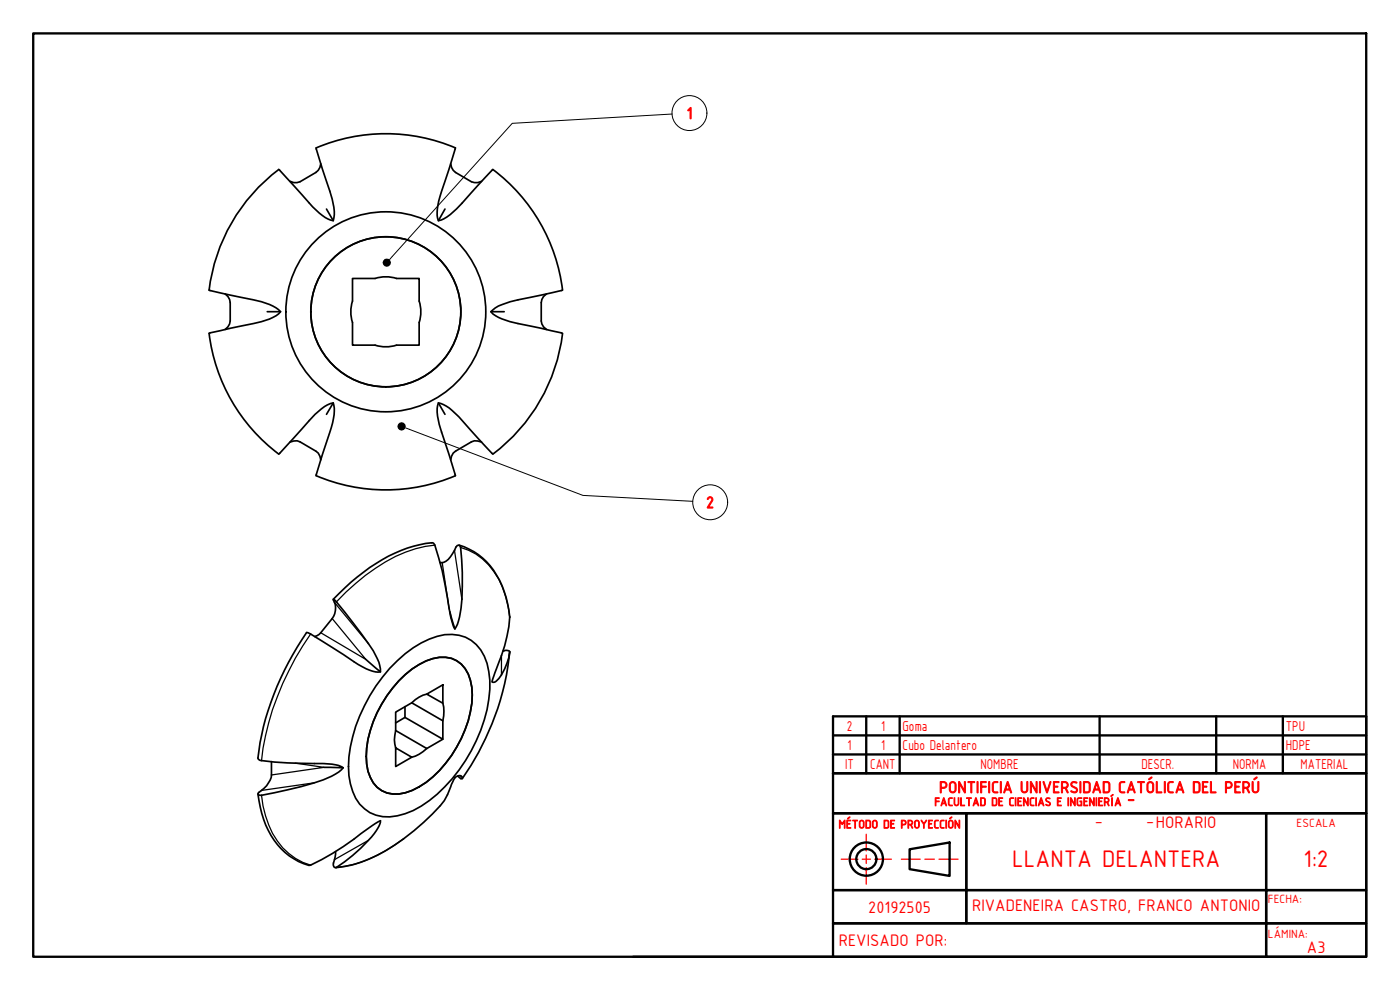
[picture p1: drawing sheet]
<svg xmlns="http://www.w3.org/2000/svg" width="420mm" height="297mm" viewBox="0 0 420 297" stroke-linecap="round" stroke-linejoin="round" font-family="sans-serif">
<!-- layer: Visible (ISO) -->
<g fill="none" stroke="#000" stroke-width=".51">
<path d="M94.9 44.4l1.9 6.4a61.4 61.4 0 0 1 3.5 12.6l-.3 2.8a14.5 14.5 0 0 1-7.2-5.3l-9-10a52.5 52.5 0 0 0-21 36.2l6.4 1.5a59.5 59.5 0 0 1 12.8 3.3l2.2 1.6a9.4 9.4 0 0 1-5.7 3l-15.8 3.5a53.5 53.5 0 0 0 20.9 36.2M94.9 44.4a53.4 53.4 0 0 1 41.8 0M96.3 49.1l-.3 1.1-.5 .9-.7 .6-4.8 2.8-1.9 .3-1-.4M135.3 49.1l.2 1.1 .5 .9 .7 .6 4.8 2.8 1.9 .3 1.1-.4M136.7 44.4l-4.2 13a13.9 13.9 0 0 0-.9 8.8 9.9 9.9 0 0 0 5.4-3.5l10.9-11.9M147.9 50.9a52.7 52.7 0 0 1 20.8 36.2l-6.4 1.5a62.9 62.9 0 0 0-12.7 3.2l-2.3 1.7a10.2 10.2 0 0 0 5.7 3l15.8 3.5a53.1 53.1 0 0 1-20.9 36.2M98 62.7l2 3.5M133.5 62.7l-1.9 3.5M67.6 88.2l.8 .7 .5 .9 .2 1v5.5l-.7 1.8-.8 .8M80.2 93.5h4M105.8 83.6h6.8a10.4 10.4 0 0 1 6.4-.1l6.8 .1v6.7a10.4 10.4 0 0 1 0 6.5v6.8h-6.8a10.4 10.4 0 0 1-6.4 0h-6.8v-6.8a10.4 10.4 0 0 1 0-6.5zM147.3 93.5h4"/>
<path d="M164 88.2l-.9 .7-.5 .9-.2 1v5.5l.7 1.8 .9 .8M83.6 136.2l4.6-4.8a65 65 0 0 1 9.2-9.4l2.6-1.1a14.4 14.4 0 0 1-1 8.8l-4.1 13M87.1 132.6l2.1-.3 .8 .3 5.5 3.3 .8 2.1M100 120.9l-2 3.4M131.6 120.9l1.9 3.4M144.5 132.6l-2.1-.3-.9 .3-5.5 3.3-.7 2.1M147.9 136.2l-10.2-11.2-2.9-2.6-1.7-1-1.5-.5a9.4 9.4 0 0 0 .2 6.5l4.9 15.3M94.9 142.7a53.4 53.4 0 0 0 41.8 0M100 179.8a55.2 55.2 0 0 1 24.1-15.9l5.4-1a.85 .85 0 0 1 1 .7 128.8 128.8 0 0 1 4.6 20.5l.8 3.2 .6 1.4M132 168.8a3 3 0 0 0 3.2-1.7l2-3.4 .5-.1 .3 .2a72.1 72.1 0 0 1-.1 21.3l-.6 2.2-.8 1.4-1.5-5.2M137.8 163.6a20.6 20.6 0 0 1 13.5 13.9l1 3.7a16.5 16.5 0 0 1-.2 9.7l-1.6 5.8-2.9 7.9 .6 .1a3.7 3.7 0 0 0 2.3-2.2 18 18 0 0 0 2.5-6.9M94.4 191l1.4-.6 .5-.5 3.4-4.3a5.3 5.3 0 0 0 .3-5.8l1 .8 4.9 6.1a57.5 57.5 0 0 1 7.8 12l.5 2.9-4.4-3.7"/>
<path d="M150.9 195.4l.4-.2a1.45 1.45 0 0 1 1.7 .4M153 195.6a78.9 78.9 0 0 1-14.3 38M114.2 201.6a12.7 12.7 0 0 1-8-3l-9.7-6.3-4.4-2.5a81.2 81.2 0 0 0-14.6 37.9l1 .5a131.5 131.5 0 0 0 18.5 .9 11.5 11.5 0 0 1 6 1.3l-5.8-.2M117 200.5a30.4 30.4 0 0 1 16.5-10.1 11.2 11.2 0 0 1 12.7 8.7 31.6 31.6 0 0 1-1.9 20 45.4 45.4 0 0 1-20.3 24.1 14.3 14.3 0 0 1-13 .6 13.6 13.6 0 0 1-6.3-11.1 43.1 43.1 0 0 1 8.1-26.9zM118.7 219.2a9 9 0 0 0 0 5.2M118.7 216.9l2.8-1.6 11.4 6.5-4.8 2.8-9.4-5.4M119.7 204.3a21.4 21.4 0 0 1 12.2-7.1 8.4 8.4 0 0 1 9.3 6.9 25.5 25.5 0 0 1-2.8 17.5 31.9 31.9 0 0 1-14.7 15.6 9.2 9.2 0 0 1-11.7-2.3 17.4 17.4 0 0 1-1.6-13 37.3 37.3 0 0 1 9.3-17.6zM121.5 212v3.3M123.6 210.9l-4.9 2.8v5.5M123.6 210.9l9.3 5.4v5.5M128.1 208.3l4.8-2.8v5.5zM128.1 208.3a9.2 9.2 0 0 0-4.5 2.6"/>
<path d="M132.9 211a11 11 0 0 1 0 5.3M77.4 238.2a26.9 26.9 0 0 0 8.2 17.6 16.3 16.3 0 0 0 7.3 3.8 70 70 0 0 0 15.4-9.5l5.9-3.9a10.7 10.7 0 0 1-3.6 5.9 41.8 41.8 0 0 1-10 8.2l-.4-.2a4.1 4.1 0 0 1 .4-3l.1-1.6M81.5 228.5v4a8.3 8.3 0 0 1-4.1 5.5l.1 .4 1 .2 3.9-.7a87.8 87.8 0 0 0 17.1-5 9.5 9.5 0 0 0 3.5-2.5M118.7 224.4l4.9 2.8-4.9 2.8zM128.1 224.6a10 10 0 0 1-4.5 2.6M137.4 232.8l1.2 .9a.69 .69 0 0 0-.2-.9 .69 .69 0 0 0-.9 0 2.23 2.23 0 0 0-1.7 1.9l-.5 1.4a17.9 17.9 0 0 1-5.6 8.2 57.6 57.6 0 0 1-24 15.2l-4.9 .8"/>
<circle cx="115.8" cy="93.6" r="22.5"/>
<circle cx="115.8" cy="93.6" r="30"/>
</g>
<!-- layer: Visible Narrow (ISO) -->
<g fill="none" stroke="#000" stroke-width=".38">
<path d="M130.5 163.6a39.7 39.7 0 0 0-20.8 9l-5.9 5.1-2.8 2.9M132.7 168.8l2.1 14M136.4 165.1l2.2 14.7M138.2 164.3a20.1 20.1 0 0 1 13.6 14.8l.7 2.9 .5 3.2M93.2 190.2a84.2 84.2 0 0 0-14.7 38M99.7 185.6l10.1 12.3-13.5-8M100.4 180.8l10.2 12.3M150.5 196.7v5.8M153 195.6l-.2 1M78.5 238.6a26.3 26.3 0 0 0 8.2 17.5l1.9 1.4 2.3 1.2 2.3 .9M88.6 229l8.6 1.2-15.7 2.3M94.4 234.9l-15.9 2.3"/>
<path d="M138 232.7l.6 .3M110.6 252.1l-10.2 5.8M121.1 251.7a41.1 41.1 0 0 1-20.1 8.6"/>
</g>
<!-- layer: Border (ISO) -->
<g fill="none" stroke="#000" stroke-width=".7">
<path d="M10 10h400v277.1h-400zM260 214.9v17.1M270 214.9v17.1M330 214.9v17.1M365 214.9v17.1M385 214.9v17.1M250 226.4h160v-11.5h-160v17.1M250 232h160v12h-160zM250 220.6h160M410 226.4v5.6h-160M250 244h40v23.1h-40zM273 254.8l12-2v10l-12-2z"/>
<path d="M290 244h90v23.1h-90zM380 244h30v23.1h-30zM250 277h130v10.1h-130zM250 267.1h40v9.9h-40zM290 267.1h90v9.9h30v-9.9h-30v9.9h-90zM380 277h30v10.1h-30zM190 287.1h60"/>
<circle cx="260" cy="257.8" r="5"/>
<circle cx="260" cy="257.8" r="3"/>
</g>
<path d="M252.5 257.8h5M258.8 257.8h2.4M260 250.3v5M260 256.5v2.6M262.5 257.8h5M270.5 257.8h5.7M277.6 257.8h2.8M281.8 257.8h5.7M260 260.3v5" fill="none" stroke="#f00" stroke-width=".38"/>
<!-- layer: Symbol (ISO) -->
<g fill="none" stroke="#000" stroke-width=".3">
<path d="M201.7 34.2l-48 2.8-36.8 40.9M121.7 128.4l53.2 20.2 33 1.8"/>
<circle cx="206.9" cy="33.9" r="5.2"/>
<circle cx="213.1" cy="150.7" r="5.2"/>
</g>
<g fill="#000">
<circle cx="116.1" cy="78.8" r="1.26"/>
<circle cx="120.5" cy="127.9" r="1.26"/>
</g>
<g font-size="7.7" fill="#f00">
<text x="303.8" y="260.3">LLANTA DELANTERA</text>
<text x="391.2" y="260.3">1:2</text>
</g>
<g font-size="5.4" fill="#f00">
<text x="328.5" y="247.8">-</text>
<text x="344" y="247.8">-HORARIO</text>
<text x="260.5" y="273.8">20192505</text>
<text x="291.7" y="273.4">RIVADENEIRA CASTRO, FRANCO ANTONIO</text>
<text x="251.7" y="283.8">REVISADO POR:</text>
<text x="392.2" y="286.1">A3</text>
</g>
<g font-size="5.3" fill="#f00">
<text x="206.1" y="35.7">1</text>
<text x="211.9" y="152.4">2</text>
<text x="281.8" y="237.9">PONTIFICIA UNIVERSIDAD CATÓLICA DEL PERÚ</text>
<text x="338.3" y="241.1">-</text>
</g>
<g font-size="4.6" fill="#f00">
<text x="254.2" y="219.3">2</text>
<text x="264.4" y="219.3">1</text>
<text x="270.9" y="219.3">Goma</text>
<text x="385.9" y="219.3">TPU</text>
<text x="254.4" y="225">1</text>
<text x="264.4" y="225">1</text>
<text x="270.9" y="225">Cubo Delantero</text>
<text x="385.9" y="225">HDPE</text>
<text x="253.7" y="230.7">IT</text>
<text x="261.2" y="230.7">CANT</text>
<text x="294.3" y="230.7">NOMBRE</text>
<text x="342.6" y="230.7">DESCR.</text>
<text x="370" y="230.7">NORMA</text>
<text x="390.3" y="230.7">MATERIAL</text>
</g>
<g font-size="3.9" fill="#f00">
<text x="389.1" y="248">ESCALA</text>
<text x="380.5" y="271.1">FECHA:</text>
<text x="380.5" y="281.5">LÁMINA:</text>
</g>
<g font-size="3.8" fill="#f00">
<text x="280.4" y="241.8">FACULTAD DE CIENCIAS E INGENIERÍA</text>
<text x="251.7" y="248.5">MÉTODO DE PROYECCIÓN</text>
</g>
</svg>
